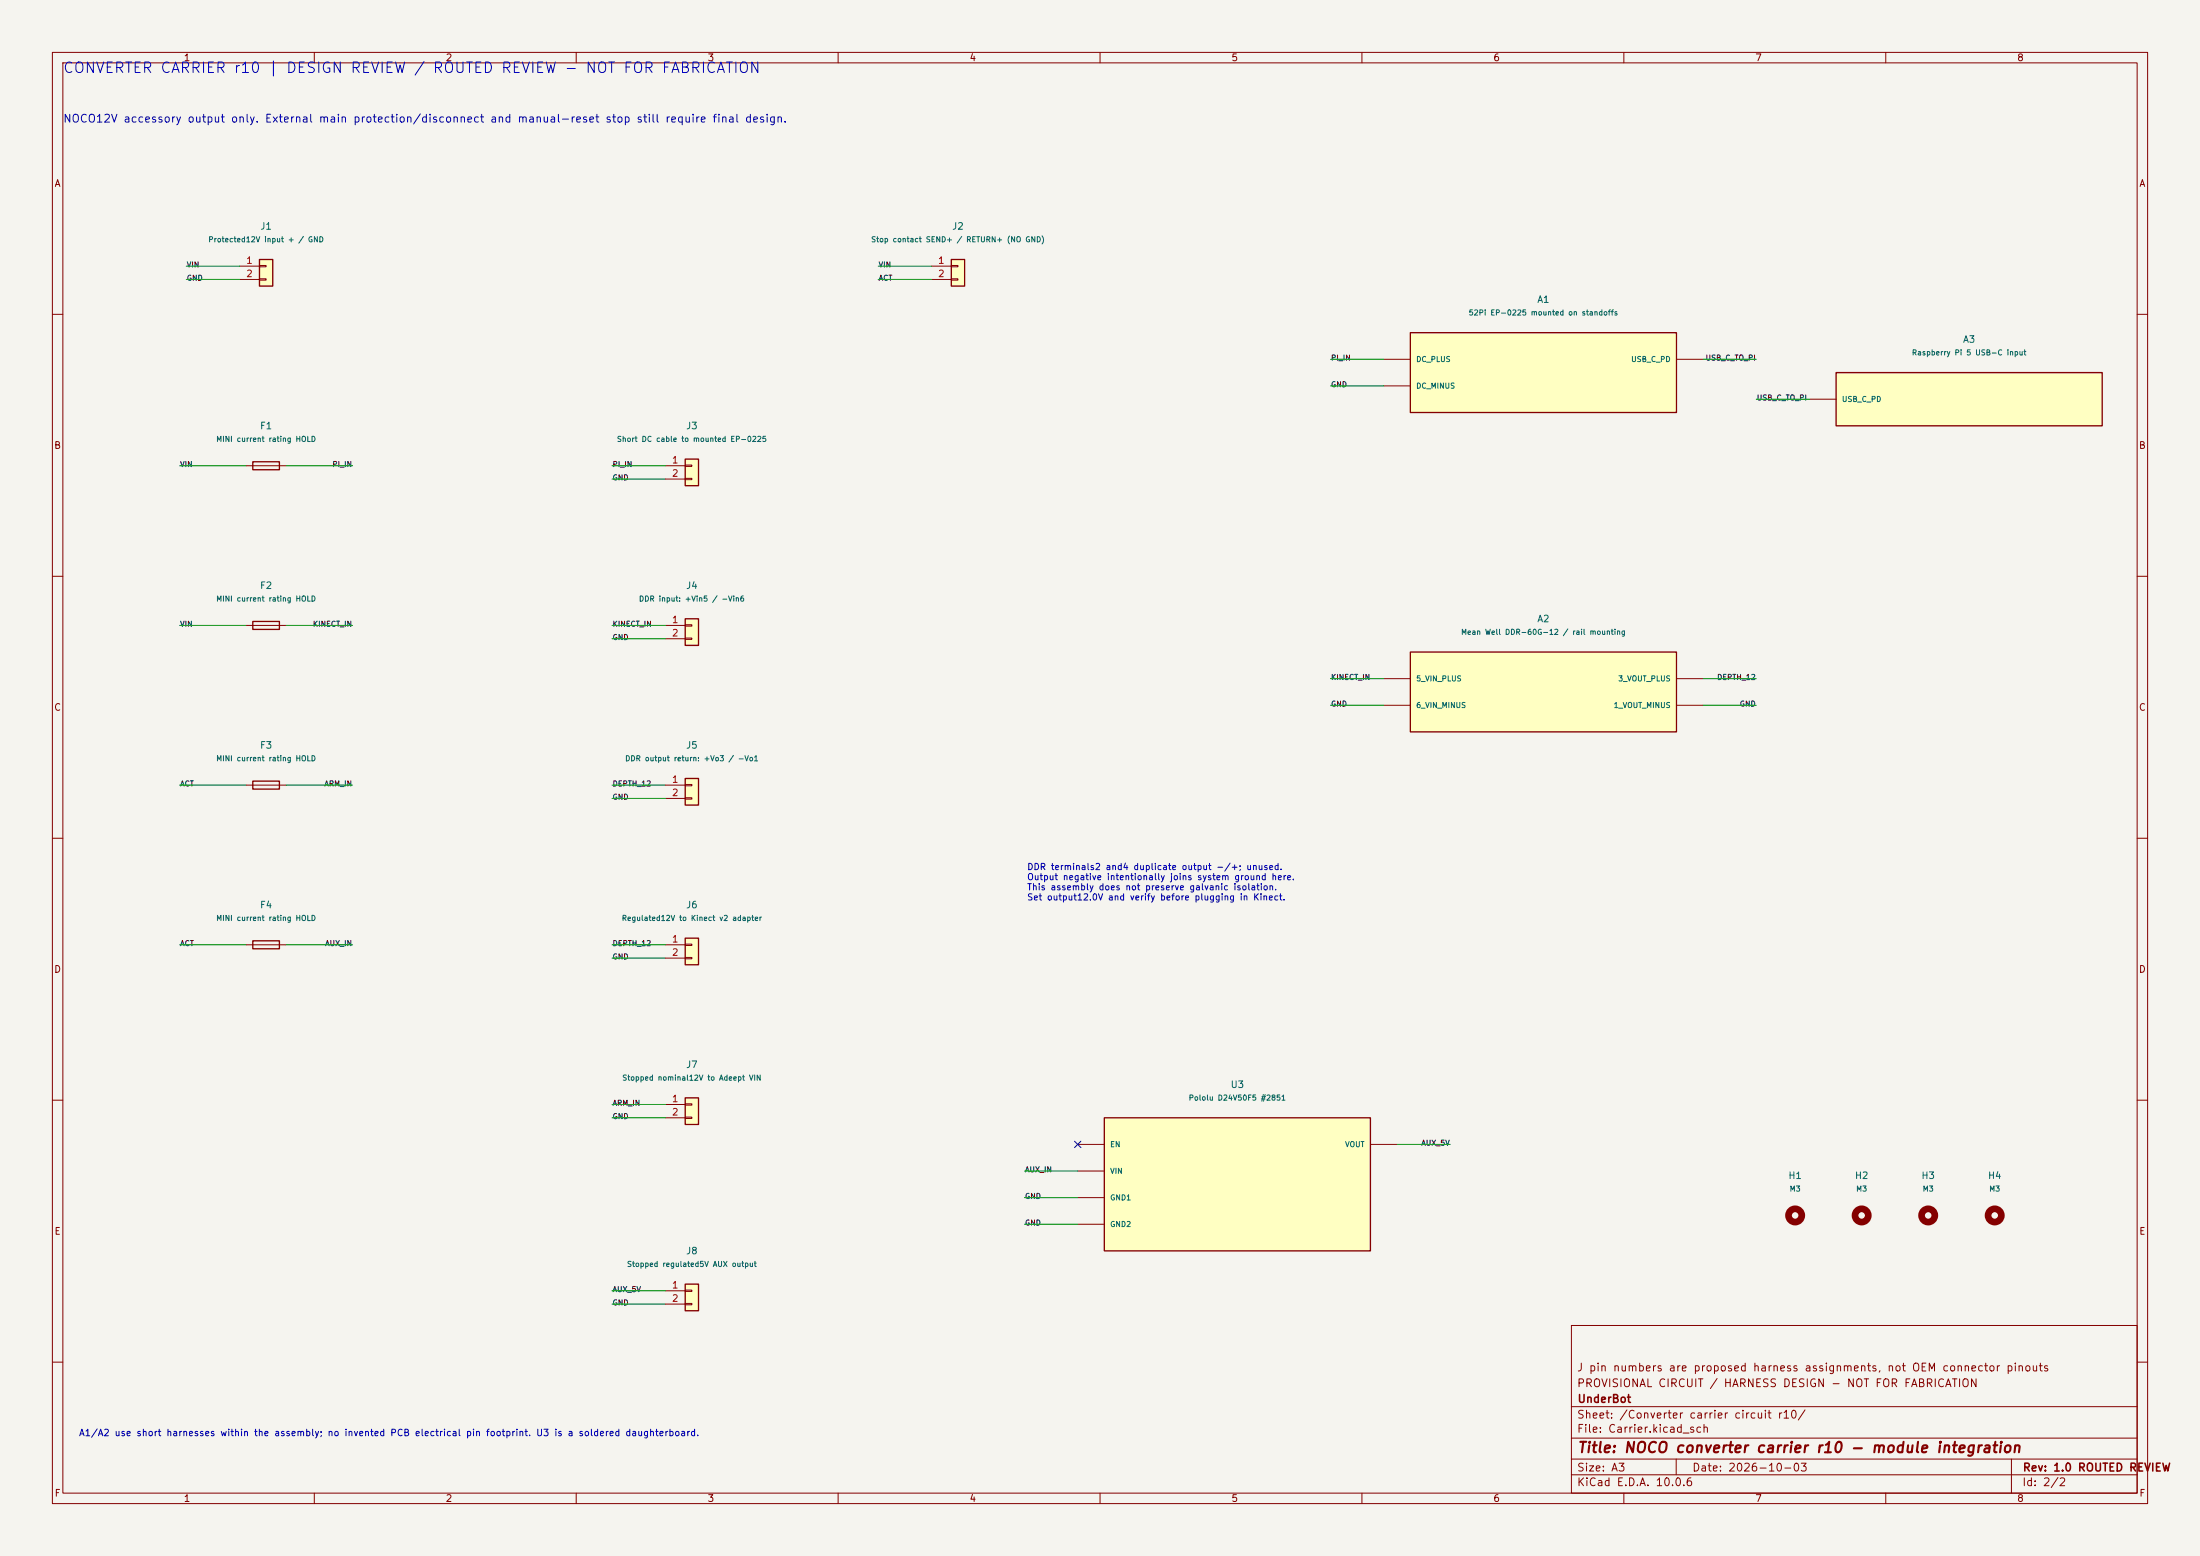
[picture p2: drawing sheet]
(kicad_sch (version 20250114) (generator "eeschema") (paper "A3")
    (title_block (title "NOCO converter carrier r10 - module integration") (date "2026-10-03") (rev "1.0 ROUTED REVIEW") (company "UnderBot")
    (comment 1 "PROVISIONAL CIRCUIT / HARNESS DESIGN - NOT FOR FABRICATION")
    (comment 2 "J pin numbers are proposed harness assignments, not OEM connector pinouts"))
    (lib_symbols(symbol "UnderBot_Modules:Pi_USB_C_Input" (pin_numbers hide) (pin_names (offset 1.016)) (in_bom yes) (on_board yes)
   (property "Reference" "A" (at 0 10.16 0) (effects (font (size 1.27 1.27))))
   (property "Value" "Pi_USB_C_Input" (at 0 7.62 0) (effects (font (size 1 1))))
   (symbol "Pi_USB_C_Input_0_1" (rectangle (start -25.4 5.08) (end 25.4 -5.08) (stroke (width 0.254) (type default)) (fill (type background))))
   (symbol "Pi_USB_C_Input_1_1" (pin passive line (at -30.48 0.0 0) (length 5.08) (name "USB_C_PD" (effects (font (size 1 1)))) (number "USB_C_PD" (effects (font (size 1 1))))))) (symbol "Connector_Generic:Conn_01x02"
  (pin_names
   (offset 1.016) (hide yes))
  (exclude_from_sim no)
  (in_bom yes)
  (on_board yes)
  (in_pos_files yes)
  (duplicate_pin_numbers_are_jumpers no)
  (property "Reference" "J" (at 0 2.54 0) (show_name no) (do_not_autoplace no) (effects (font (size 1.27 1.27))))
  (property "Value" "Conn_01x02" (at 0 -5.08 0) (show_name no) (do_not_autoplace no) (effects (font (size 1.27 1.27))))
  (property "Footprint" "" (at 0 0 0) (show_name no) (do_not_autoplace no) (hide yes) (effects (font (size 1.27 1.27))))
  (property "Datasheet" "" (at 0 0 0) (show_name no) (do_not_autoplace no) (hide yes) (effects (font (size 1.27 1.27))))
  (property "Description" "Generic connector, single row, 01x02, script generated (kicad-library-utils/schlib/autogen/connector/)" (at 0 0 0) (show_name no) (do_not_autoplace no) (hide yes) (effects (font (size 1.27 1.27))))
  (symbol "Conn_01x02_1_1"
   (rectangle (start -1.27 1.27) (end 1.27 -3.81) (stroke (width 0.254) (type default)) (fill (type background)))
   (rectangle (start -1.27 0.127) (end 0 -0.127) (stroke (width 0.1524) (type default)) (fill (type none)))
   (rectangle (start -1.27 -2.413) (end 0 -2.667) (stroke (width 0.1524) (type default)) (fill (type none)))
   (pin passive line (at -5.08 0 0) (length 3.81) (name "Pin_1" (effects (font (size 1.27 1.27)))) (number "1" (effects (font (size 1.27 1.27)))))
   (pin passive line (at -5.08 -2.54 0) (length 3.81) (name "Pin_2" (effects (font (size 1.27 1.27)))) (number "2" (effects (font (size 1.27 1.27))))))
  (embedded_fonts no))(symbol "Device:Fuse"
  (pin_numbers (hide yes))
  (pin_names
   (offset 0))
  (exclude_from_sim no)
  (in_bom yes)
  (on_board yes)
  (in_pos_files yes)
  (duplicate_pin_numbers_are_jumpers no)
  (property "Reference" "F" (at 2.032 0 90) (show_name no) (do_not_autoplace no) (effects (font (size 1.27 1.27))))
  (property "Value" "Fuse" (at -1.905 0 90) (show_name no) (do_not_autoplace no) (effects (font (size 1.27 1.27))))
  (property "Footprint" "" (at -1.778 0 90) (show_name no) (do_not_autoplace no) (hide yes) (effects (font (size 1.27 1.27))))
  (property "Datasheet" "" (at 0 0 0) (show_name no) (do_not_autoplace no) (hide yes) (effects (font (size 1.27 1.27))))
  (property "Description" "Fuse" (at 0 0 0) (show_name no) (do_not_autoplace no) (hide yes) (effects (font (size 1.27 1.27))))
  (symbol "Fuse_0_1"
   (rectangle (start -0.762 -2.54) (end 0.762 2.54) (stroke (width 0.254) (type default)) (fill (type none)))
   (polyline (pts (xy 0 2.54) (xy 0 -2.54)) (stroke (width 0) (type default)) (fill (type none))))
  (symbol "Fuse_1_1"
   (pin passive line (at 0 3.81 270) (length 1.27) (name "" (effects (font (size 1.27 1.27)))) (number "1" (effects (font (size 1.27 1.27)))))
   (pin passive line (at 0 -3.81 90) (length 1.27) (name "" (effects (font (size 1.27 1.27)))) (number "2" (effects (font (size 1.27 1.27))))))
  (embedded_fonts no))(symbol "UnderBot_Modules:Aux_Pololu_D24V50F5" (pin_numbers hide) (pin_names (offset 1.016)) (in_bom yes) (on_board yes)
   (property "Reference" "A" (at 0 17.78 0) (effects (font (size 1.27 1.27))))
   (property "Value" "Aux_Pololu_D24V50F5" (at 0 15.239999999999998 0) (effects (font (size 1 1))))
   (symbol "Aux_Pololu_D24V50F5_0_1" (rectangle (start -25.4 12.7) (end 25.4 -12.7) (stroke (width 0.254) (type default)) (fill (type background))))
   (symbol "Aux_Pololu_D24V50F5_1_1" (pin passive line (at -30.48 7.619999999999999 0) (length 5.08) (name "EN" (effects (font (size 1 1)))) (number "1" (effects (font (size 1 1)))))(pin passive line (at -30.48 2.539999999999999 0) (length 5.08) (name "VIN" (effects (font (size 1 1)))) (number "2" (effects (font (size 1 1)))))(pin passive line (at -30.48 -2.540000000000001 0) (length 5.08) (name "GND1" (effects (font (size 1 1)))) (number "3" (effects (font (size 1 1)))))(pin passive line (at -30.48 -7.620000000000001 0) (length 5.08) (name "GND2" (effects (font (size 1 1)))) (number "4" (effects (font (size 1 1)))))(pin passive line (at 30.48 7.619999999999999 180) (length 5.08) (name "VOUT" (effects (font (size 1 1)))) (number "5" (effects (font (size 1 1)))))))(symbol "UnderBot_Modules:Pi_EP0225" (pin_numbers hide) (pin_names (offset 1.016)) (in_bom yes) (on_board yes)
   (property "Reference" "A" (at 0 12.7 0) (effects (font (size 1.27 1.27))))
   (property "Value" "Pi_EP0225" (at 0 10.16 0) (effects (font (size 1 1))))
   (symbol "Pi_EP0225_0_1" (rectangle (start -25.4 7.62) (end 25.4 -7.62) (stroke (width 0.254) (type default)) (fill (type background))))
   (symbol "Pi_EP0225_1_1" (pin passive line (at -30.48 2.54 0) (length 5.08) (name "DC_PLUS" (effects (font (size 1 1)))) (number "DC_PLUS" (effects (font (size 1 1)))))(pin passive line (at -30.48 -2.54 0) (length 5.08) (name "DC_MINUS" (effects (font (size 1 1)))) (number "DC_MINUS" (effects (font (size 1 1)))))(pin passive line (at 30.48 2.54 180) (length 5.08) (name "USB_C_PD" (effects (font (size 1 1)))) (number "USB_C_PD" (effects (font (size 1 1)))))))(symbol "UnderBot_Modules:Kinect_DDR60G12" (pin_numbers hide) (pin_names (offset 1.016)) (in_bom yes) (on_board yes)
   (property "Reference" "A" (at 0 12.7 0) (effects (font (size 1.27 1.27))))
   (property "Value" "Kinect_DDR60G12" (at 0 10.16 0) (effects (font (size 1 1))))
   (symbol "Kinect_DDR60G12_0_1" (rectangle (start -25.4 7.62) (end 25.4 -7.62) (stroke (width 0.254) (type default)) (fill (type background))))
   (symbol "Kinect_DDR60G12_1_1" (pin passive line (at -30.48 2.54 0) (length 5.08) (name "5_VIN_PLUS" (effects (font (size 1 1)))) (number "5_VIN_PLUS" (effects (font (size 1 1)))))(pin passive line (at -30.48 -2.54 0) (length 5.08) (name "6_VIN_MINUS" (effects (font (size 1 1)))) (number "6_VIN_MINUS" (effects (font (size 1 1)))))(pin passive line (at 30.48 2.54 180) (length 5.08) (name "3_VOUT_PLUS" (effects (font (size 1 1)))) (number "3_VOUT_PLUS" (effects (font (size 1 1)))))(pin passive line (at 30.48 -2.54 180) (length 5.08) (name "1_VOUT_MINUS" (effects (font (size 1 1)))) (number "1_VOUT_MINUS" (effects (font (size 1 1)))))))(symbol "Mechanical:MountingHole"
  (pin_names
   (offset 1.016))
  (exclude_from_sim no)
  (in_bom no)
  (on_board yes)
  (in_pos_files yes)
  (duplicate_pin_numbers_are_jumpers no)
  (property "Reference" "H" (at 0 5.08 0) (show_name no) (do_not_autoplace no) (effects (font (size 1.27 1.27))))
  (property "Value" "MountingHole" (at 0 3.175 0) (show_name no) (do_not_autoplace no) (effects (font (size 1.27 1.27))))
  (property "Footprint" "" (at 0 0 0) (show_name no) (do_not_autoplace no) (hide yes) (effects (font (size 1.27 1.27))))
  (property "Datasheet" "" (at 0 0 0) (show_name no) (do_not_autoplace no) (hide yes) (effects (font (size 1.27 1.27))))
  (property "Description" "Mounting Hole without connection" (at 0 0 0) (show_name no) (do_not_autoplace no) (hide yes) (effects (font (size 1.27 1.27))))
  (symbol "MountingHole_0_1"
   (circle (center 0 0) (radius 1.27) (stroke (width 1.27) (type default)) (fill (type none))))
  (embedded_fonts no))) (text "CONVERTER CARRIER r10 | DESIGN REVIEW / ROUTED REVIEW - NOT FOR FABRICATION" (at 12 12 0) (effects (font (size 2 2)) (justify left top)))(text "NOCO12V accessory output only. External main protection/disconnect and manual-reset stop still require final design." (at 12 22 0) (effects (font (size 1.5 1.5)) (justify left top)))(symbol (lib_id "Connector_Generic:Conn_01x02") (at 50.8 50.8 0) (unit 1) (in_bom yes) (on_board yes) (dnp no) (property "Reference" "J1" (at 50.8 43.18 0) (effects (font (size 1.27 1.27)) )) (property "Value" "Protected12V input + / GND" (at 50.8 45.72 0) (effects (font (size 1.0 1.0)) )) (property "Footprint" "TerminalBlock_Phoenix:TerminalBlock_Phoenix_MKDS-1,5-2-5.08_1x02_P5.08mm_Horizontal" (at 50.8 50.8 0) (effects (font (size 1.27 1.27)) hide))(property "Assembly" "PCB/harness TBD" (at 50.8 50.8 0) (effects (font (size 1 1)) hide)))(wire (pts (xy 45.72 50.8) (xy 35.56 50.8)) (stroke (width 0) (type default)))(label "VIN"  (at 35.56 50.8 0) (effects (font (size 1 1)) (justify left)))(wire (pts (xy 45.72 53.34) (xy 35.56 53.34)) (stroke (width 0) (type default)))(label "GND"  (at 35.56 53.34 0) (effects (font (size 1 1)) (justify left)))(symbol (lib_id "Connector_Generic:Conn_01x02") (at 182.88 50.8 0) (unit 1) (in_bom yes) (on_board yes) (dnp no) (property "Reference" "J2" (at 182.88 43.18 0) (effects (font (size 1.27 1.27)) )) (property "Value" "Stop contact SEND+ / RETURN+ (NO GND)" (at 182.88 45.72 0) (effects (font (size 1.0 1.0)) )) (property "Footprint" "TerminalBlock_Phoenix:TerminalBlock_Phoenix_MKDS-1,5-2-5.08_1x02_P5.08mm_Horizontal" (at 182.88 50.8 0) (effects (font (size 1.27 1.27)) hide))(property "Assembly" "PCB/harness TBD" (at 182.88 50.8 0) (effects (font (size 1 1)) hide)))(wire (pts (xy 177.8 50.8) (xy 167.64 50.8)) (stroke (width 0) (type default)))(label "VIN"  (at 167.64 50.8 0) (effects (font (size 1 1)) (justify left)))(wire (pts (xy 177.8 53.34) (xy 167.64 53.34)) (stroke (width 0) (type default)))(label "ACT"  (at 167.64 53.34 0) (effects (font (size 1 1)) (justify left)))(symbol (lib_id "Device:Fuse") (at 50.8 88.9 90) (unit 1) (in_bom yes) (on_board yes) (dnp no) (property "Reference" "F1" (at 50.8 81.28 90) (effects (font (size 1.27 1.27)) )) (property "Value" "MINI current rating HOLD" (at 50.8 83.82000000000001 90) (effects (font (size 1.0 1.0)) )) (property "Footprint" "Fuse:Fuseholder_Blade_Mini_Keystone_3568" (at 50.8 88.9 0) (effects (font (size 1.27 1.27)) hide))(property "Assembly" "PCB/harness TBD" (at 50.8 88.9 0) (effects (font (size 1 1)) hide)))(wire (pts (xy 46.99 88.9) (xy 34.29 88.9)) (stroke (width 0) (type default)))(label "VIN"  (at 34.29 88.9 0) (effects (font (size 1 1)) (justify left)))(wire (pts (xy 54.61 88.9) (xy 67.31 88.9)) (stroke (width 0) (type default)))(label "PI_IN"  (at 67.31 88.9 180) (effects (font (size 1 1)) (justify right)))(symbol (lib_id "Device:Fuse") (at 50.8 119.38 90) (unit 1) (in_bom yes) (on_board yes) (dnp no) (property "Reference" "F2" (at 50.8 111.75999999999999 90) (effects (font (size 1.27 1.27)) )) (property "Value" "MINI current rating HOLD" (at 50.8 114.3 90) (effects (font (size 1.0 1.0)) )) (property "Footprint" "Fuse:Fuseholder_Blade_Mini_Keystone_3568" (at 50.8 119.38 0) (effects (font (size 1.27 1.27)) hide))(property "Assembly" "PCB/harness TBD" (at 50.8 119.38 0) (effects (font (size 1 1)) hide)))(wire (pts (xy 46.99 119.38) (xy 34.29 119.38)) (stroke (width 0) (type default)))(label "VIN"  (at 34.29 119.38 0) (effects (font (size 1 1)) (justify left)))(wire (pts (xy 54.61 119.38) (xy 67.31 119.38)) (stroke (width 0) (type default)))(label "KINECT_IN"  (at 67.31 119.38 180) (effects (font (size 1 1)) (justify right)))(symbol (lib_id "Device:Fuse") (at 50.8 149.86 90) (unit 1) (in_bom yes) (on_board yes) (dnp no) (property "Reference" "F3" (at 50.8 142.24 90) (effects (font (size 1.27 1.27)) )) (property "Value" "MINI current rating HOLD" (at 50.8 144.78 90) (effects (font (size 1.0 1.0)) )) (property "Footprint" "Fuse:Fuseholder_Blade_Mini_Keystone_3568" (at 50.8 149.86 0) (effects (font (size 1.27 1.27)) hide))(property "Assembly" "PCB/harness TBD" (at 50.8 149.86 0) (effects (font (size 1 1)) hide)))(wire (pts (xy 46.99 149.86) (xy 34.29 149.86)) (stroke (width 0) (type default)))(label "ACT"  (at 34.29 149.86 0) (effects (font (size 1 1)) (justify left)))(wire (pts (xy 54.61 149.86) (xy 67.31 149.86)) (stroke (width 0) (type default)))(label "ARM_IN"  (at 67.31 149.86 180) (effects (font (size 1 1)) (justify right)))(symbol (lib_id "Device:Fuse") (at 50.8 180.34 90) (unit 1) (in_bom yes) (on_board yes) (dnp no) (property "Reference" "F4" (at 50.8 172.72 90) (effects (font (size 1.27 1.27)) )) (property "Value" "MINI current rating HOLD" (at 50.8 175.26 90) (effects (font (size 1.0 1.0)) )) (property "Footprint" "Fuse:Fuseholder_Blade_Mini_Keystone_3568" (at 50.8 180.34 0) (effects (font (size 1.27 1.27)) hide))(property "Assembly" "PCB/harness TBD" (at 50.8 180.34 0) (effects (font (size 1 1)) hide)))(wire (pts (xy 46.99 180.34) (xy 34.29 180.34)) (stroke (width 0) (type default)))(label "ACT"  (at 34.29 180.34 0) (effects (font (size 1 1)) (justify left)))(wire (pts (xy 54.61 180.34) (xy 67.31 180.34)) (stroke (width 0) (type default)))(label "AUX_IN"  (at 67.31 180.34 180) (effects (font (size 1 1)) (justify right)))(symbol (lib_id "Connector_Generic:Conn_01x02") (at 132.08 88.9 0) (unit 1) (in_bom yes) (on_board yes) (dnp no) (property "Reference" "J3" (at 132.08 81.28 0) (effects (font (size 1.27 1.27)) )) (property "Value" "Short DC cable to mounted EP-0225" (at 132.08 83.82000000000001 0) (effects (font (size 1.0 1.0)) )) (property "Footprint" "TerminalBlock_Phoenix:TerminalBlock_Phoenix_MKDS-1,5-2-5.08_1x02_P5.08mm_Horizontal" (at 132.08 88.9 0) (effects (font (size 1.27 1.27)) hide))(property "Assembly" "PCB/harness TBD" (at 132.08 88.9 0) (effects (font (size 1 1)) hide)))(wire (pts (xy 127.0 88.9) (xy 116.84 88.9)) (stroke (width 0) (type default)))(label "PI_IN"  (at 116.84 88.9 0) (effects (font (size 1 1)) (justify left)))(wire (pts (xy 127.0 91.44) (xy 116.84 91.44)) (stroke (width 0) (type default)))(label "GND"  (at 116.84 91.44 0) (effects (font (size 1 1)) (justify left)))(symbol (lib_id "Connector_Generic:Conn_01x02") (at 132.08 119.38 0) (unit 1) (in_bom yes) (on_board yes) (dnp no) (property "Reference" "J4" (at 132.08 111.75999999999999 0) (effects (font (size 1.27 1.27)) )) (property "Value" "DDR input: +Vin5 / -Vin6" (at 132.08 114.3 0) (effects (font (size 1.0 1.0)) )) (property "Footprint" "TerminalBlock_Phoenix:TerminalBlock_Phoenix_MKDS-1,5-2-5.08_1x02_P5.08mm_Horizontal" (at 132.08 119.38 0) (effects (font (size 1.27 1.27)) hide))(property "Assembly" "PCB/harness TBD" (at 132.08 119.38 0) (effects (font (size 1 1)) hide)))(wire (pts (xy 127.0 119.38) (xy 116.84 119.38)) (stroke (width 0) (type default)))(label "KINECT_IN"  (at 116.84 119.38 0) (effects (font (size 1 1)) (justify left)))(wire (pts (xy 127.0 121.92) (xy 116.84 121.92)) (stroke (width 0) (type default)))(label "GND"  (at 116.84 121.92 0) (effects (font (size 1 1)) (justify left)))(symbol (lib_id "Connector_Generic:Conn_01x02") (at 132.08 149.86 0) (unit 1) (in_bom yes) (on_board yes) (dnp no) (property "Reference" "J5" (at 132.08 142.24 0) (effects (font (size 1.27 1.27)) )) (property "Value" "DDR output return: +Vo3 / -Vo1" (at 132.08 144.78 0) (effects (font (size 1.0 1.0)) )) (property "Footprint" "TerminalBlock_Phoenix:TerminalBlock_Phoenix_MKDS-1,5-2-5.08_1x02_P5.08mm_Horizontal" (at 132.08 149.86 0) (effects (font (size 1.27 1.27)) hide))(property "Assembly" "PCB/harness TBD" (at 132.08 149.86 0) (effects (font (size 1 1)) hide)))(wire (pts (xy 127.0 149.86) (xy 116.84 149.86)) (stroke (width 0) (type default)))(label "DEPTH_12"  (at 116.84 149.86 0) (effects (font (size 1 1)) (justify left)))(wire (pts (xy 127.0 152.4) (xy 116.84 152.4)) (stroke (width 0) (type default)))(label "GND"  (at 116.84 152.4 0) (effects (font (size 1 1)) (justify left)))(symbol (lib_id "Connector_Generic:Conn_01x02") (at 132.08 180.34 0) (unit 1) (in_bom yes) (on_board yes) (dnp no) (property "Reference" "J6" (at 132.08 172.72 0) (effects (font (size 1.27 1.27)) )) (property "Value" "Regulated12V to Kinect v2 adapter" (at 132.08 175.26 0) (effects (font (size 1.0 1.0)) )) (property "Footprint" "TerminalBlock_Phoenix:TerminalBlock_Phoenix_MKDS-1,5-2-5.08_1x02_P5.08mm_Horizontal" (at 132.08 180.34 0) (effects (font (size 1.27 1.27)) hide))(property "Assembly" "PCB/harness TBD" (at 132.08 180.34 0) (effects (font (size 1 1)) hide)))(wire (pts (xy 127.0 180.34) (xy 116.84 180.34)) (stroke (width 0) (type default)))(label "DEPTH_12"  (at 116.84 180.34 0) (effects (font (size 1 1)) (justify left)))(wire (pts (xy 127.0 182.88) (xy 116.84 182.88)) (stroke (width 0) (type default)))(label "GND"  (at 116.84 182.88 0) (effects (font (size 1 1)) (justify left)))(symbol (lib_id "Connector_Generic:Conn_01x02") (at 132.08 210.82 0) (unit 1) (in_bom yes) (on_board yes) (dnp no) (property "Reference" "J7" (at 132.08 203.2 0) (effects (font (size 1.27 1.27)) )) (property "Value" "Stopped nominal12V to Adeept VIN" (at 132.08 205.73999999999998 0) (effects (font (size 1.0 1.0)) )) (property "Footprint" "TerminalBlock_Phoenix:TerminalBlock_Phoenix_MKDS-1,5-2-5.08_1x02_P5.08mm_Horizontal" (at 132.08 210.82 0) (effects (font (size 1.27 1.27)) hide))(property "Assembly" "PCB/harness TBD" (at 132.08 210.82 0) (effects (font (size 1 1)) hide)))(wire (pts (xy 127.0 210.82) (xy 116.84 210.82)) (stroke (width 0) (type default)))(label "ARM_IN"  (at 116.84 210.82 0) (effects (font (size 1 1)) (justify left)))(wire (pts (xy 127.0 213.36) (xy 116.84 213.36)) (stroke (width 0) (type default)))(label "GND"  (at 116.84 213.36 0) (effects (font (size 1 1)) (justify left)))(symbol (lib_id "Connector_Generic:Conn_01x02") (at 132.08 246.38 0) (unit 1) (in_bom yes) (on_board yes) (dnp no) (property "Reference" "J8" (at 132.08 238.76 0) (effects (font (size 1.27 1.27)) )) (property "Value" "Stopped regulated5V AUX output" (at 132.08 241.29999999999998 0) (effects (font (size 1.0 1.0)) )) (property "Footprint" "TerminalBlock_Phoenix:TerminalBlock_Phoenix_MKDS-1,5-2-5.08_1x02_P5.08mm_Horizontal" (at 132.08 246.38 0) (effects (font (size 1.27 1.27)) hide))(property "Assembly" "PCB/harness TBD" (at 132.08 246.38 0) (effects (font (size 1 1)) hide)))(wire (pts (xy 127.0 246.38) (xy 116.84 246.38)) (stroke (width 0) (type default)))(label "AUX_5V"  (at 116.84 246.38 0) (effects (font (size 1 1)) (justify left)))(wire (pts (xy 127.0 248.92) (xy 116.84 248.92)) (stroke (width 0) (type default)))(label "GND"  (at 116.84 248.92 0) (effects (font (size 1 1)) (justify left)))(symbol (lib_id "UnderBot_Modules:Aux_Pololu_D24V50F5") (at 236.22 226.06 0) (unit 1) (in_bom yes) (on_board yes) (dnp no) (property "Reference" "U3" (at 236.22 207.01 0) (effects (font (size 1.27 1.27)) )) (property "Value" "Pololu D24V50F5 #2851" (at 236.22 209.54999999999998 0) (effects (font (size 1.0 1.0)) )) (property "Footprint" "UnderBotCarrier:D24V50F5" (at 236.22 226.06 0) (effects (font (size 1.27 1.27)) hide))(property "Assembly" "PCB/harness TBD" (at 236.22 226.06 0) (effects (font (size 1 1)) hide)))(no_connect (at 205.74 218.44))(wire (pts (xy 205.74 223.52) (xy 195.58 223.52)) (stroke (width 0) (type default)))(label "AUX_IN"  (at 195.58 223.52 0) (effects (font (size 1 1)) (justify left)))(wire (pts (xy 205.74 228.6) (xy 195.58 228.6)) (stroke (width 0) (type default)))(label "GND"  (at 195.58 228.6 0) (effects (font (size 1 1)) (justify left)))(wire (pts (xy 205.74 233.68) (xy 195.58 233.68)) (stroke (width 0) (type default)))(label "GND"  (at 195.58 233.68 0) (effects (font (size 1 1)) (justify left)))(wire (pts (xy 266.7 218.44) (xy 276.86 218.44)) (stroke (width 0) (type default)))(label "AUX_5V"  (at 276.86 218.44 180) (effects (font (size 1 1)) (justify right)))(symbol (lib_id "UnderBot_Modules:Pi_EP0225") (at 294.64 71.12 0) (unit 1) (in_bom yes) (on_board no) (dnp no) (property "Reference" "A1" (at 294.64 57.15 0) (effects (font (size 1.27 1.27)) )) (property "Value" "52Pi EP-0225 mounted on standoffs" (at 294.64 59.69 0) (effects (font (size 1.0 1.0)) )) (property "Footprint" "" (at 294.64 71.12 0) (effects (font (size 1.27 1.27)) hide))(property "Assembly" "OFF-BOARD" (at 294.64 71.12 0) (effects (font (size 1 1)) hide)))(wire (pts (xy 264.16 68.58) (xy 254.0 68.58)) (stroke (width 0) (type default)))(label "PI_IN"  (at 254.0 68.58 0) (effects (font (size 1 1)) (justify left)))(wire (pts (xy 264.16 73.66) (xy 254.0 73.66)) (stroke (width 0) (type default)))(label "GND"  (at 254.0 73.66 0) (effects (font (size 1 1)) (justify left)))(wire (pts (xy 325.12 68.58) (xy 335.28 68.58)) (stroke (width 0) (type default)))(label "USB_C_TO_PI"  (at 335.28 68.58 180) (effects (font (size 1 1)) (justify right)))(symbol (lib_id "UnderBot_Modules:Kinect_DDR60G12") (at 294.64 132.08 0) (unit 1) (in_bom yes) (on_board no) (dnp no) (property "Reference" "A2" (at 294.64 118.10999999999999 0) (effects (font (size 1.27 1.27)) )) (property "Value" "Mean Well DDR-60G-12 / rail mounting" (at 294.64 120.64999999999999 0) (effects (font (size 1.0 1.0)) )) (property "Footprint" "" (at 294.64 132.08 0) (effects (font (size 1.27 1.27)) hide))(property "Assembly" "OFF-BOARD" (at 294.64 132.08 0) (effects (font (size 1 1)) hide)))(wire (pts (xy 264.16 129.54) (xy 254.0 129.54)) (stroke (width 0) (type default)))(label "KINECT_IN"  (at 254.0 129.54 0) (effects (font (size 1 1)) (justify left)))(wire (pts (xy 264.16 134.62) (xy 254.0 134.62)) (stroke (width 0) (type default)))(label "GND"  (at 254.0 134.62 0) (effects (font (size 1 1)) (justify left)))(wire (pts (xy 325.12 129.54) (xy 335.28 129.54)) (stroke (width 0) (type default)))(label "DEPTH_12"  (at 335.28 129.54 180) (effects (font (size 1 1)) (justify right)))(wire (pts (xy 325.12 134.62) (xy 335.28 134.62)) (stroke (width 0) (type default)))(label "GND"  (at 335.28 134.62 180) (effects (font (size 1 1)) (justify right)))(text "DDR terminals2 and4 duplicate output -/+; unused.\nOutput negative intentionally joins system ground here.\nThis assembly does not preserve galvanic isolation.\nSet output12.0V and verify before plugging in Kinect." (at 196 165 0) (effects (font (size 1.2 1.2)) (justify left top)))(text "A1/A2 use short harnesses within the assembly; no invented PCB electrical pin footprint. U3 is a soldered daughterboard." (at 15 273 0) (effects (font (size 1.25 1.25)) (justify left top)))(symbol (lib_id "Mechanical:MountingHole") (at 342.7 232 0) (unit 1) (in_bom yes) (on_board yes) (dnp no) (property "Reference" "H1" (at 342.7 224.38 0) (effects (font (size 1.27 1.27)) )) (property "Value" "M3" (at 342.7 226.92 0) (effects (font (size 1.0 1.0)) )) (property "Footprint" "MountingHole:MountingHole_3.2mm_M3" (at 342.7 232 0) (effects (font (size 1.27 1.27)) hide))(property "Assembly" "PCB/harness TBD" (at 342.7 232 0) (effects (font (size 1 1)) hide)))(symbol (lib_id "Mechanical:MountingHole") (at 355.4 232 0) (unit 1) (in_bom yes) (on_board yes) (dnp no) (property "Reference" "H2" (at 355.4 224.38 0) (effects (font (size 1.27 1.27)) )) (property "Value" "M3" (at 355.4 226.92 0) (effects (font (size 1.0 1.0)) )) (property "Footprint" "MountingHole:MountingHole_3.2mm_M3" (at 355.4 232 0) (effects (font (size 1.27 1.27)) hide))(property "Assembly" "PCB/harness TBD" (at 355.4 232 0) (effects (font (size 1 1)) hide)))(symbol (lib_id "Mechanical:MountingHole") (at 368.1 232 0) (unit 1) (in_bom yes) (on_board yes) (dnp no) (property "Reference" "H3" (at 368.1 224.38 0) (effects (font (size 1.27 1.27)) )) (property "Value" "M3" (at 368.1 226.92 0) (effects (font (size 1.0 1.0)) )) (property "Footprint" "MountingHole:MountingHole_3.2mm_M3" (at 368.1 232 0) (effects (font (size 1.27 1.27)) hide))(property "Assembly" "PCB/harness TBD" (at 368.1 232 0) (effects (font (size 1 1)) hide)))(symbol (lib_id "Mechanical:MountingHole") (at 380.8 232 0) (unit 1) (in_bom yes) (on_board yes) (dnp no) (property "Reference" "H4" (at 380.8 224.38 0) (effects (font (size 1.27 1.27)) )) (property "Value" "M3" (at 380.8 226.92 0) (effects (font (size 1.0 1.0)) )) (property "Footprint" "MountingHole:MountingHole_3.2mm_M3" (at 380.8 232 0) (effects (font (size 1.27 1.27)) hide))(property "Assembly" "PCB/harness TBD" (at 380.8 232 0) (effects (font (size 1 1)) hide))) (embedded_fonts no)(symbol (lib_id "UnderBot_Modules:Pi_USB_C_Input") (at 375.92 76.2 0) (unit 1) (in_bom yes) (on_board no) (dnp no) (property "Reference" "A3" (at 375.92 64.77 0) (effects (font (size 1.27 1.27)) )) (property "Value" "Raspberry Pi 5 USB-C input" (at 375.92 67.31 0) (effects (font (size 1.0 1.0)) )) (property "Footprint" "" (at 375.92 76.2 0) (effects (font (size 1.27 1.27)) hide))(property "Assembly" "OFF-BOARD" (at 375.92 76.2 0) (effects (font (size 1 1)) hide)))(wire (pts (xy 345.44 76.2) (xy 335.28 76.2)) (stroke (width 0) (type default)))(label "USB_C_TO_PI"  (at 335.28 76.2 0) (effects (font (size 1 1)) (justify left))))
